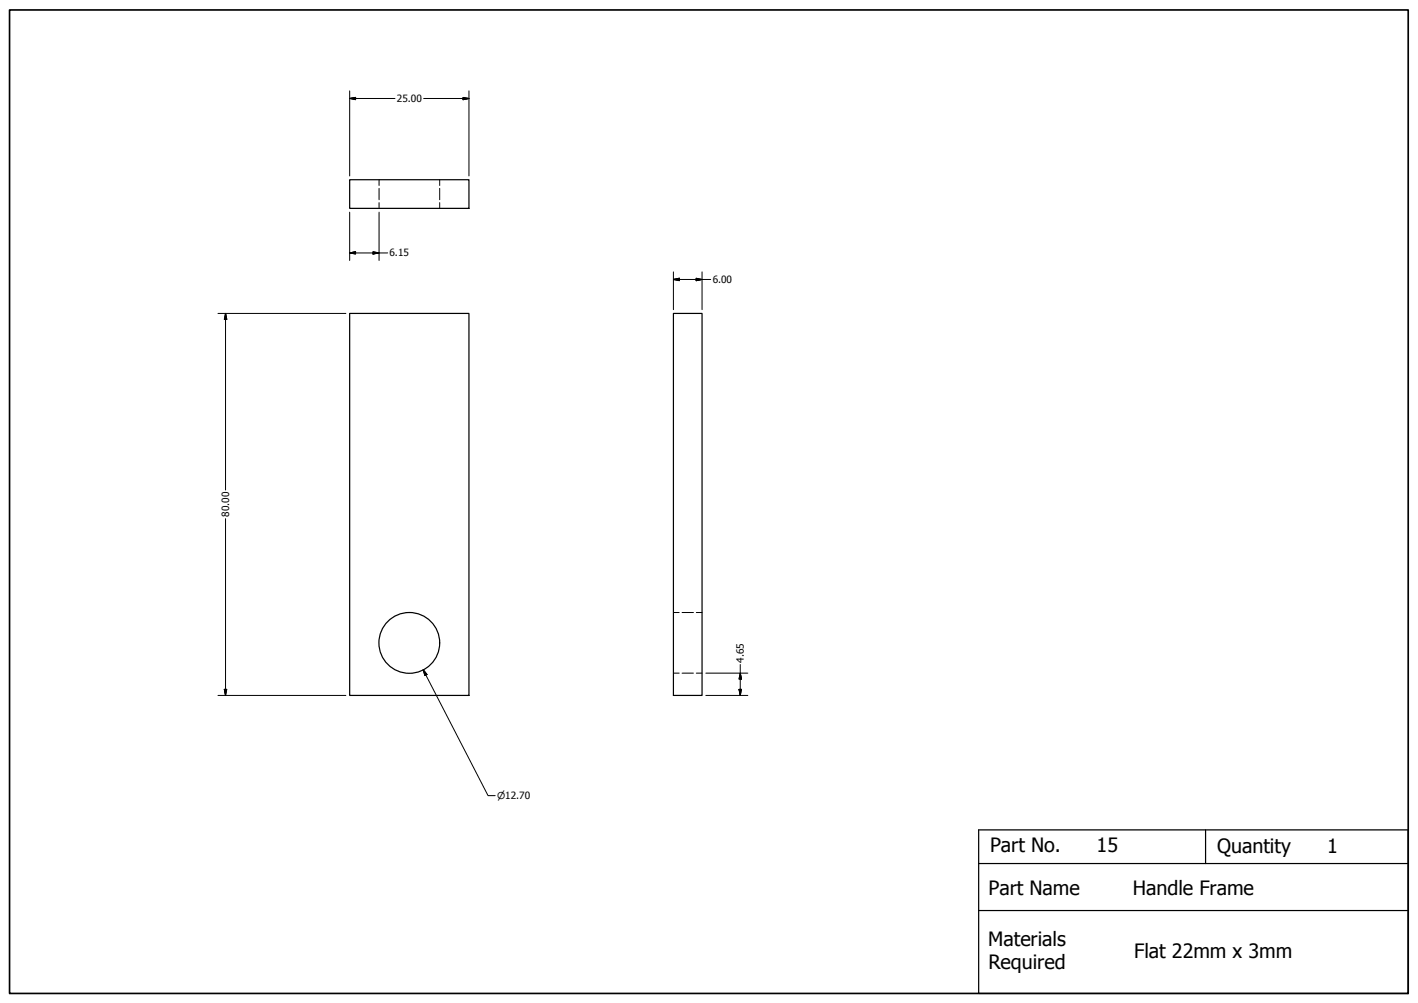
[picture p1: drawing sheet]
<svg xmlns="http://www.w3.org/2000/svg" width="594mm" height="420mm" viewBox="0 0 594 420" stroke-linecap="round" stroke-linejoin="round" font-family="sans-serif">
<!-- layer: Visible (ANSI) -->
<g fill="none" stroke="#000" stroke-width=".51">
<path d="M146.5 75.3h50v12h-50zM146.5 131.3h50v160h-50zM282.1 131.3h12v160h-12z"/>
<circle cx="171.5" cy="269.3" r="12.7"/>
</g>
<!-- layer: Hidden (ANSI) -->
<path d="M158.8 75.3v2.4M158.8 78.9v4.8M184.2 75.3v2.4M184.2 78.9v4.8M158.8 84.9v2.4M184.2 84.9v2.4M282.1 256.6h2.4M285.8 256.6h4.7M291.7 256.6h2.4M282.1 282h2.4M285.8 282h4.7M291.7 282h2.4" fill="none" stroke="#000" stroke-width=".42"/>
<!-- layer: Title (ANSI) -->
<path d="M410 347.6h180v68.6h-180zM505.1 347.6v14.1M410 361.7h180M410 381.4h180" fill="none" stroke="#000" stroke-width=".51"/>
<!-- layer: Border (ANSI) -->
<path d="M4 4.2h586v412h-586z" fill="none" stroke="#000" stroke-width=".7"/>
<!-- layer: Dimension (ANSI) -->
<g fill="none" stroke="#000" stroke-width=".42">
<path d="M146.5 38.1v35.6M196.5 38.1v35.6M146.5 41.3l2.5-.5v1zM146.5 41.3h19M177.5 41.3h19M194 40.8l2.5 .5-2.5 .5zM146.5 88.9v20.2M158.8 88.9v20.2M146.5 106l2.5-.5v.9zM146.5 106h15.9M156.3 105.5l2.5 .5-2.5 .4zM282.1 117.1l2.5-.5v1z"/>
<path d="M282.1 117.1h15.7M282.1 113.9v15.8M291.7 116.6l2.4 .5-2.4 .5zM294.1 113.9v15.8M91.3 131.3h53.6M94.5 131.3l.5 2.5h-1zM94.5 131.3v74M94.5 217.3v74M310.1 278.4v12.9M91.3 291.3h53.6M94 288.8h1l-.5 2.5zM177.3 280.6l1.6 2-.9 .4z"/>
<path d="M177.3 280.6l27.2 52.7h3M295.7 291.3h17.6M295.7 282h17.6M309.6 288.8h1l-.5 2.5zM310.1 282l.5 2.5h-1z"/>
</g>
<g fill="#000" stroke="#000" stroke-width=".42">
<path d="M146.5 41.3l2.5-.5zM146.5 41.3l2.5-.5v1zM194 41.8l2.5-.5zM194 40.8l2.5 .5-2.5 .5zM146.5 106l2.5-.5zM146.5 106l2.5-.5v.9zM156.3 106.4l2.5-.4zM156.3 105.5l2.5 .5-2.5 .4zM282.1 117.1l2.5-.5zM282.1 117.1l2.5-.5v1zM291.7 117.6l2.4-.5zM291.7 116.6l2.4 .5-2.4 .5z"/>
<path d="M94.5 131.3l.5 2.5zM94.5 131.3l.5 2.5h-1zM94 288.8l.5 2.5zM94 288.8h1l-.5 2.5zM177.3 280.6l1.6 2zM177.3 280.6l1.6 2-.9 .4zM309.6 288.8l.5 2.5zM309.6 288.8h1l-.5 2.5zM310.1 282l.5 2.5zM310.1 282l.5 2.5h-1z"/>
</g>
<g font-size="8.3">
<text x="414.8" y="357">Part No.</text>
<text x="459.4" y="356.9">15</text>
<text x="510" y="357.4">Quantity</text>
<text x="556.1" y="357.2">1</text>
<text x="414.1" y="374.9">Part Name</text>
<text x="474.7" y="375">Handle Frame</text>
<text x="414" y="396.2">Materials</text>
<text x="475.1" y="401.4">Flat 22mm x 3mm</text>
<text x="414.1" y="406.1">Required</text>
</g>
<g font-size="4.2">
<text x="166.3" y="42.8">25.00</text>
<text x="163.2" y="107.4">6.15</text>
<text x="298.6" y="118.6">6.00</text>
<text x="96" y="216.5" transform="rotate(-90 96 216.5)">80.00</text>
<text x="311.7" y="277.5" transform="rotate(-90 311.7 277.5)">4.65</text>
</g>
<text font-size="4" x="208.3" y="334.8">⌀12.70</text>
</svg>
